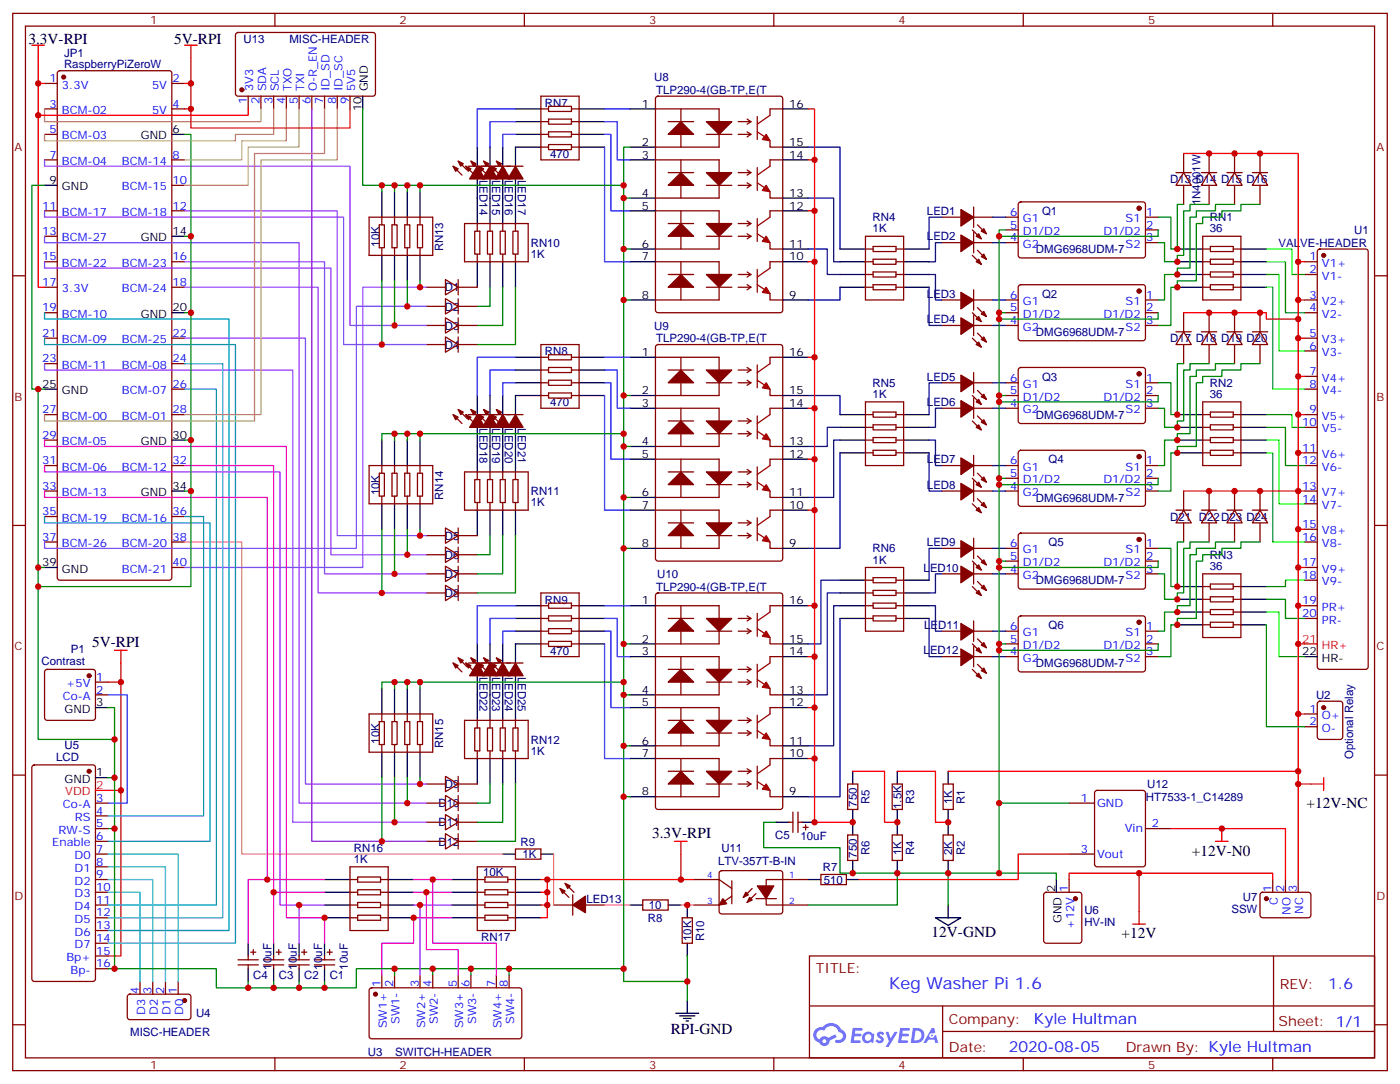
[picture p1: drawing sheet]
# EasyEDA schematic KegWasher_1.6_Schematic.json
TITLE: Keg Washer Pi 1.6; REV: 1.6; Date: 2020-08-05; Sheet: 1/1; Drawn By: Kyle Hultman; Company: Kyle Hultman

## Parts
C1  10uF  [CAP-SMD_L3.2-W1.6-R-RD]
C2  10uF  [CAP-SMD_L3.2-W1.6-R-RD]
C3  10uF  [CAP-SMD_L3.2-W1.6-R-RD]
C4  10uF  [CAP-SMD_L3.2-W1.6-R-RD]
C5  10uF  [CAP-SMD_L3.2-W1.6-R-RD]
D1  1N4148W_C81598  [SOD-123_L2.8-W1.8-LS3.7-RD]
D2  1N4148W_C81598  [SOD-123_L2.8-W1.8-LS3.7-RD]
D3  1N4148W_C81598  [SOD-123_L2.8-W1.8-LS3.7-RD]
D4  1N4148W_C81598  [SOD-123_L2.8-W1.8-LS3.7-RD]
D5  1N4148W_C81598  [SOD-123_L2.8-W1.8-LS3.7-RD]
D6  1N4148W_C81598  [SOD-123_L2.8-W1.8-LS3.7-RD]
D7  1N4148W_C81598  [SOD-123_L2.8-W1.8-LS3.7-RD]
D8  1N4148W_C81598  [SOD-123_L2.8-W1.8-LS3.7-RD]
D9  1N4148W_C81598  [SOD-123_L2.8-W1.8-LS3.7-RD]
D10  1N4148W_C81598  [SOD-123_L2.8-W1.8-LS3.7-RD]
D11  1N4148W_C81598  [SOD-123_L2.8-W1.8-LS3.7-RD]
D12  1N4148W_C81598  [SOD-123_L2.8-W1.8-LS3.7-RD]
D13  1N4001W  [SOD-123F_L2.8-W1.8-LS3.7-RD]
D14  1N4001W  [SOD-123F_L2.8-W1.8-LS3.7-RD]
D15  1N4001W  [SOD-123F_L2.8-W1.8-LS3.7-RD]
D16  1N4001W  [SOD-123F_L2.8-W1.8-LS3.7-RD]
D17  1N4001W  [SOD-123F_L2.8-W1.8-LS3.7-RD]
D18  1N4001W  [SOD-123F_L2.8-W1.8-LS3.7-RD]
D19  1N4001W  [SOD-123F_L2.8-W1.8-LS3.7-RD]
D20  1N4001W  [SOD-123F_L2.8-W1.8-LS3.7-RD]
D21  1N4001W  [SOD-123F_L2.8-W1.8-LS3.7-RD]
D22  1N4001W  [SOD-123F_L2.8-W1.8-LS3.7-RD]
D23  1N4001W  [SOD-123F_L2.8-W1.8-LS3.7-RD]
D24  1N4001W  [SOD-123F_L2.8-W1.8-LS3.7-RD]
JP1  RaspberryPiZeroW  [2X20-SHROUDED]
LED1  17-21SUYC/TR8  [LED0805-RD]
LED2  17-21SUYC/TR8  [LED0805-RD]
LED3  17-21SUYC/TR8  [LED0805-RD]
LED4  17-21SUYC/TR8  [LED0805-RD]
LED5  17-21SUYC/TR8  [LED0805-RD]
LED6  17-21SUYC/TR8  [LED0805-RD]
LED7  17-21SUYC/TR8  [LED0805-RD]
LED8  17-21SUYC/TR8  [LED0805-RD]
LED9  17-21SUYC/TR8  [LED0805-RD]
LED10  17-21SUYC/TR8  [LED0805-RD]
LED11  17-21SUYC/TR8  [LED0805-RD]
LED12  17-21SUYC/TR8  [LED0805-RD]
LED13  17-21SUYC/TR8  [LED0805-RD]
LED14  19-217/R6C-AL1M2VY/3T  [LED0603-R-RD]
LED15  19-217/R6C-AL1M2VY/3T  [LED0603-R-RD]
LED16  19-217/R6C-AL1M2VY/3T  [LED0603-R-RD]
LED17  19-217/R6C-AL1M2VY/3T  [LED0603-R-RD]
LED18  19-217/R6C-AL1M2VY/3T  [LED0603-R-RD]
LED19  19-217/R6C-AL1M2VY/3T  [LED0603-R-RD]
LED20  19-217/R6C-AL1M2VY/3T  [LED0603-R-RD]
LED21  19-217/R6C-AL1M2VY/3T  [LED0603-R-RD]
LED22  19-217/R6C-AL1M2VY/3T  [LED0603-R-RD]
LED23  19-217/R6C-AL1M2VY/3T  [LED0603-R-RD]
LED24  19-217/R6C-AL1M2VY/3T  [LED0603-R-RD]
LED25  19-217/R6C-AL1M2VY/3T  [LED0603-R-RD]
P1  Contrast  [3P]
Q1  DMG6968UDM-7  [SOT-23-6_L2.9-W1.6-P0.95-LS2.8-BR]
Q2  DMG6968UDM-7  [SOT-23-6_L2.9-W1.6-P0.95-LS2.8-BR]
Q3  DMG6968UDM-7  [SOT-23-6_L2.9-W1.6-P0.95-LS2.8-BR]
Q4  DMG6968UDM-7  [SOT-23-6_L2.9-W1.6-P0.95-LS2.8-BR]
Q5  DMG6968UDM-7  [SOT-23-6_L2.9-W1.6-P0.95-LS2.8-BR]
Q6  DMG6968UDM-7  [SOT-23-6_L2.9-W1.6-P0.95-LS2.8-BR]
R1  1K  [R0805]
R2  2K  [R0805]
R3  1.5K  [R0805]
R4  1K  [R0805]
R5  750  [R0603]
R6  750  [R0603]
R7  510  [R0603]
R8  10  [R0603]
R9  1K  [R0805]
R10  10K  [R1206]
RN1  36  [RES-ARRAY-SMD_0402-8P-L2.0-W1.0-BL]
RN2  36  [RES-ARRAY-SMD_0402-8P-L2.0-W1.0-BL]
RN3  36  [RES-ARRAY-SMD_0402-8P-L2.0-W1.0-BL]
RN4  1K  [RES-ARRAY-SMD_0402-8P-L2.0-W1.0-BL]
RN5  1K  [RES-ARRAY-SMD_0402-8P-L2.0-W1.0-BL]
RN6  1K  [RES-ARRAY-SMD_0402-8P-L2.0-W1.0-BL]
RN7  470  [RES-ARRAY-SMD_0603-8P-L3.2-W1.6-BL]
RN8  470  [RES-ARRAY-SMD_0603-8P-L3.2-W1.6-BL]
RN9  470  [RES-ARRAY-SMD_0603-8P-L3.2-W1.6-BL]
RN10  1K  [RES-ARRAY-SMD_0402-8P-L2.0-W1.0-BL]
RN11  1K  [RES-ARRAY-SMD_0402-8P-L2.0-W1.0-BL]
RN12  1K  [RES-ARRAY-SMD_0402-8P-L2.0-W1.0-BL]
RN13  10K  [RES-ARRAY-SMD_0402-8P-L2.0-W1.0-BL]
RN14  10K  [RES-ARRAY-SMD_0402-8P-L2.0-W1.0-BL]
RN15  10K  [RES-ARRAY-SMD_0402-8P-L2.0-W1.0-BL]
RN16  1K  [RES-ARRAY-SMD_0402-8P-L2.0-W1.0-BL]
RN17  10K  [RES-ARRAY-SMD_0402-8P-L2.0-W1.0-BL]
U1  VALVE-HEADER  [PIN_HEADER_STRAIGHT_1X22_PITCH2.54MM]
U2  Optional Relay  [2P]
U3  SWITCH-HEADER  [HDR-M-2.54_1X8]
U4  MISC-HEADER  [HDR-M-2.54_1X4]
U5  LCD  [HDR-M-2.54_1X16]
U6  HV-IN  [2P]
U7  SSW  [3P]
U8  TLP290-4(GB-TP,E(T  [SOIC-16_L9.9-W3.9-P1.27-LS6.0-BL]
U9  TLP290-4(GB-TP,E(T  [SOIC-16_L9.9-W3.9-P1.27-LS6.0-BL]
U10  TLP290-4(GB-TP,E(T  [SOIC-16_L9.9-W3.9-P1.27-LS6.0-BL]
U11  LTV-357T-B-IN  [SOP-4_L3.9-W4.4-P2.54-LS7.0-TL]
U12  HT7533-1_C14289  [SOT-89-3_L4.5-W2.5-P1.50-LS4.2-BR]
U13  MISC-HEADER  [RESSIP-10]

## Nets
3.3V-RPI: JP1.1(3.3V) JP1.17(3.3V) RN17.1 RN17.2 RN17.3 RN17.4 U11.4 U13.1(3V3)
5V-RPI: JP1.2(5V) JP1.4(5V) P1.1(+5V) U5.2(VDD) U5.15(Bp+) U13.9(5V5)
12V-GND: C5.2 Q1.2(D1/D2) Q1.5(D1/D2) Q2.2(D1/D2) Q2.5(D1/D2) Q3.2(D1/D2) Q3.5(D1/D2) Q4.2(D1/D2) Q4.5(D1/D2) Q5.2(D1/D2) Q5.5(D1/D2) Q6.2(D1/D2) Q6.5(D1/D2) R2.1 R4.1 R6.1 U6.2(GND) U11.2 U12.1(GND)
+12V: U6.1(+12V) U7.1(C)
+12V-N0: U7.2(NO) U12.2(Vin)
+12V-NC: D13.1(C) D14.1(C) D15.1(C) D16.1(C) D17.1(C) D18.1(C) D19.1(C) D20.1(C) D21.1(C) D22.1(C) D23.1(C) D24.1(C) R1.2 U1.1(V1+) U1.3(V2+) U1.5(V3+) U1.7(V4+) U1.9(V5+) U1.11(V6+) U1.13(V7+) U1.15(V8+) U1.17(V9+) U1.19(PR+) U1.21(HR+) U2.1(O+) U7.3(NC)
RPI-GND: C1.2 C2.2 C3.2 C4.2 JP1.6(GND) JP1.9(GND) JP1.14(GND) JP1.20(GND) JP1.25(GND) JP1.30(GND) JP1.34(GND) JP1.39(GND) P1.3(GND) R10.1 RN13.5 RN13.6 RN13.7 RN13.8 RN14.5 RN14.6 RN14.7 RN14.8 RN15.5 RN15.6 RN15.7 RN15.8 U3.2(SW1-) U3.4(SW2-) U3.6(SW3-) U3.8(SW4-) U5.1(GND) U5.5(RW-S) U5.16(Bp-) U8.2 U8.4 U8.6 U8.8 U9.2 U9.4 U9.6 U9.8 U10.2 U10.4 U10.6 U10.8 U13.10(GND)
Net-(C1-1): C1.1 JP1.29(BCM-05) RN16.8
Net-(C2-1): C2.1 JP1.31(BCM-06) RN16.7
Net-(C3-1): C3.1 JP1.32(BCM-12) RN16.6
Net-(C4-1): C4.1 JP1.33(BCM-13) RN16.5
Net-(C5-1): C5.1 R5.1 R6.2 U8.10 U8.12 U8.14 U8.16 U9.10 U9.12 U9.14 U9.16 U10.10 U10.12 U10.14 U10.16
Net-(D1-1): D1.1(K) RN10.5
Net-(D1-2): D1.2(A) JP1.40(BCM-21) RN13.4
Net-(D2-1): D2.1(K) RN10.6
Net-(D2-2): D2.2(A) JP1.37(BCM-26) RN13.3
Net-(D3-1): D3.1(K) RN10.7
Net-(D3-2): D3.2(A) JP1.7(BCM-04) RN13.2
Net-(D4-1): D4.1(K) RN10.8
Net-(D4-2): D4.2(A) JP1.11(BCM-17) RN13.1
Net-(D5-1): D5.1(K) RN11.5
Net-(D5-2): D5.2(A) JP1.12(BCM-18) RN14.4
Net-(D6-1): D6.1(K) RN11.6
Net-(D6-2): D6.2(A) JP1.15(BCM-22) RN14.3
Net-(D7-1): D7.1(K) RN11.7
Net-(D7-2): D7.2(A) JP1.16(BCM-23) RN14.2
Net-(D8-1): D8.1(K) RN11.8
Net-(D8-2): D8.2(A) JP1.18(BCM-24) RN14.1
Net-(D9-1): D9.1(K) RN12.5
Net-(D9-2): D9.2(A) JP1.22(BCM-25) RN15.4
Net-(D10-1): D10.1(K) RN12.6
Net-(D10-2): D10.2(A) JP1.13(BCM-27) RN15.3
Net-(D11-1): D11.1(K) RN12.7
Net-(D11-2): D11.2(A) JP1.23(BCM-11) RN15.2
Net-(D12-1): D12.1(K) RN12.8
Net-(D12-2): D12.2(A) RN15.1 U13.6(O-R_EN)
Net-(D13-2): D13.2(A) Q1.1(S1) RN1.1
Net-(D14-2): D14.2(A) Q1.3(S2) RN1.2
Net-(D15-2): D15.2(A) Q2.1(S1) RN1.3
Net-(D16-2): D16.2(A) Q2.3(S2) RN1.4
Net-(D17-2): D17.2(A) Q3.1(S1) RN2.1
Net-(D18-2): D18.2(A) Q3.3(S2) RN2.2
Net-(D19-2): D19.2(A) Q4.1(S1) RN2.3
Net-(D20-2): D20.2(A) Q4.3(S2) RN2.4
Net-(D21-2): D21.2(A) Q5.1(S1) RN3.1
Net-(D22-2): D22.2(A) Q5.3(S2) RN3.2
Net-(D23-2): D23.2(A) Q6.1(S1) RN3.3
Net-(D24-2): D24.2(A) Q6.3(S2) RN3.4
Net-(JP1-3): JP1.3(BCM-02) U13.2(SDA)
Net-(JP1-5): JP1.5(BCM-03) U13.3(SCL)
Net-(JP1-8): JP1.8(BCM-14) U13.4(TXO)
Net-(JP1-10): JP1.10(BCM-15) U13.5(TXI)
Net-(JP1-19): JP1.19(BCM-10) U5.13(D6)
Net-(JP1-21): JP1.21(BCM-09) U5.14(D7)
Net-(JP1-24): JP1.24(BCM-08) U5.12(D5)
Net-(JP1-26): JP1.26(BCM-07) U5.11(D4)
Net-(JP1-27): JP1.27(BCM-00) U13.7(ID_SD)
Net-(JP1-28): JP1.28(BCM-01) U13.8(ID_SC)
Net-(JP1-35): JP1.35(BCM-19) U5.6(Enable)
Net-(JP1-36): JP1.36(BCM-16) U5.4(RS)
Net-(JP1-38): JP1.38(BCM-20) R9.2
Net-(LED1-1): LED1.1(-) Q1.6(G1)
Net-(LED1-2): LED1.2(+) RN4.8
Net-(LED2-1): LED2.1(-) Q1.4(G2)
Net-(LED2-2): LED2.2(+) RN4.7
Net-(LED3-1): LED3.1(-) Q2.6(G1)
Net-(LED3-2): LED3.2(+) RN4.6
Net-(LED4-1): LED4.1(-) Q2.4(G2)
Net-(LED4-2): LED4.2(+) RN4.5
Net-(LED5-1): LED5.1(-) Q3.6(G1)
Net-(LED5-2): LED5.2(+) RN5.8
Net-(LED6-1): LED6.1(-) Q3.4(G2)
Net-(LED6-2): LED6.2(+) RN5.7
Net-(LED7-1): LED7.1(-) Q4.6(G1)
Net-(LED7-2): LED7.2(+) RN5.6
Net-(LED8-1): LED8.1(-) Q4.4(G2)
Net-(LED8-2): LED8.2(+) RN5.5
Net-(LED9-1): LED9.1(-) Q5.6(G1)
Net-(LED9-2): LED9.2(+) RN6.8
Net-(LED10-1): LED10.1(-) Q5.4(G2)
Net-(LED10-2): LED10.2(+) RN6.7
Net-(LED11-1): LED11.1(-) Q6.6(G1)
Net-(LED11-2): LED11.2(+) RN6.6
Net-(LED12-1): LED12.1(-) Q6.4(G2)
Net-(LED12-2): LED12.2(+) RN6.5
Net-(LED13-1): LED13.1(-) R9.1
Net-(LED13-2): LED13.2(+) R8.1
Net-(LED14-1): LED14.1(A) RN10.4
Net-(LED14-2): LED14.2(C) RN7.1
Net-(LED15-1): LED15.1(A) RN10.3
Net-(LED15-2): LED15.2(C) RN7.2
Net-(LED16-1): LED16.1(A) RN10.2
Net-(LED16-2): LED16.2(C) RN7.3
Net-(LED17-1): LED17.1(A) RN10.1
Net-(LED17-2): LED17.2(C) RN7.4
Net-(LED18-1): LED18.1(A) RN11.4
Net-(LED18-2): LED18.2(C) RN8.1
Net-(LED19-1): LED19.1(A) RN11.3
Net-(LED19-2): LED19.2(C) RN8.2
Net-(LED20-1): LED20.1(A) RN11.2
Net-(LED20-2): LED20.2(C) RN8.3
Net-(LED21-1): LED21.1(A) RN11.1
Net-(LED21-2): LED21.2(C) RN8.4
Net-(LED22-1): LED22.1(A) RN12.4
Net-(LED22-2): LED22.2(C) RN9.1
Net-(LED23-1): LED23.1(A) RN12.3
Net-(LED23-2): LED23.2(C) RN9.2
Net-(LED24-1): LED24.1(A) RN12.2
Net-(LED24-2): LED24.2(C) RN9.3
Net-(LED25-1): LED25.1(A) RN12.1
Net-(LED25-2): LED25.2(C) RN9.4
Net-(P1-2): P1.2(Co-A) U5.3(Co-A)
Net-(R1-1): R1.1 R2.2 R3.2
Net-(R3-1): R3.1 R4.2 R5.2
Net-(R7-1): R7.1 U12.3(Vout)
Net-(R7-2): R7.2 U11.1
Net-(R8-2): R8.2 R10.2 U11.3
Net-(RN1-5): RN1.5 U1.8(V4-)
Net-(RN1-6): RN1.6 U1.6(V3-)
Net-(RN1-7): RN1.7 U1.4(V2-)
Net-(RN1-8): RN1.8 U1.2(V1-)
Net-(RN2-5): RN2.5 U1.16(V8-)
Net-(RN2-6): RN2.6 U1.14(V7-)
Net-(RN2-7): RN2.7 U1.12(V6-)
Net-(RN2-8): RN2.8 U1.10(V5-)
Net-(RN3-5): RN3.5 U2.2(O-)
Net-(RN3-6): RN3.6 U1.22(HR-)
Net-(RN3-7): RN3.7 U1.20(PR-)
Net-(RN3-8): RN3.8 U1.18(V9-)
Net-(RN4-1): RN4.1 U8.15
Net-(RN4-2): RN4.2 U8.13
Net-(RN4-3): RN4.3 U8.11
Net-(RN4-4): RN4.4 U8.9
Net-(RN5-1): RN5.1 U9.15
Net-(RN5-2): RN5.2 U9.13
Net-(RN5-3): RN5.3 U9.11
Net-(RN5-4): RN5.4 U9.9
Net-(RN6-1): RN6.1 U10.15
Net-(RN6-2): RN6.2 U10.13
Net-(RN6-3): RN6.3 U10.11
Net-(RN6-4): RN6.4 U10.9
Net-(RN7-5): RN7.5 U8.7
Net-(RN7-6): RN7.6 U8.5
Net-(RN7-7): RN7.7 U8.3
Net-(RN7-8): RN7.8 U8.1
Net-(RN8-5): RN8.5 U9.7
Net-(RN8-6): RN8.6 U9.5
Net-(RN8-7): RN8.7 U9.3
Net-(RN8-8): RN8.8 U9.1
Net-(RN9-5): RN9.5 U10.7
Net-(RN9-6): RN9.6 U10.5
Net-(RN9-7): RN9.7 U10.3
Net-(RN9-8): RN9.8 U10.1
Net-(RN16-1): RN16.1 RN17.8 U3.1(SW1+)
Net-(RN16-2): RN16.2 RN17.7 U3.3(SW2+)
Net-(RN16-3): RN16.3 RN17.6 U3.5(SW3+)
Net-(RN16-4): RN16.4 RN17.5 U3.7(SW4+)
Net-(U4-1): U4.1(D0) U5.7(D0)
Net-(U4-2): U4.2(D1) U5.8(D1)
Net-(U4-3): U4.3(D2) U5.9(D2)
Net-(U4-4): U4.4(D3) U5.10(D3)
